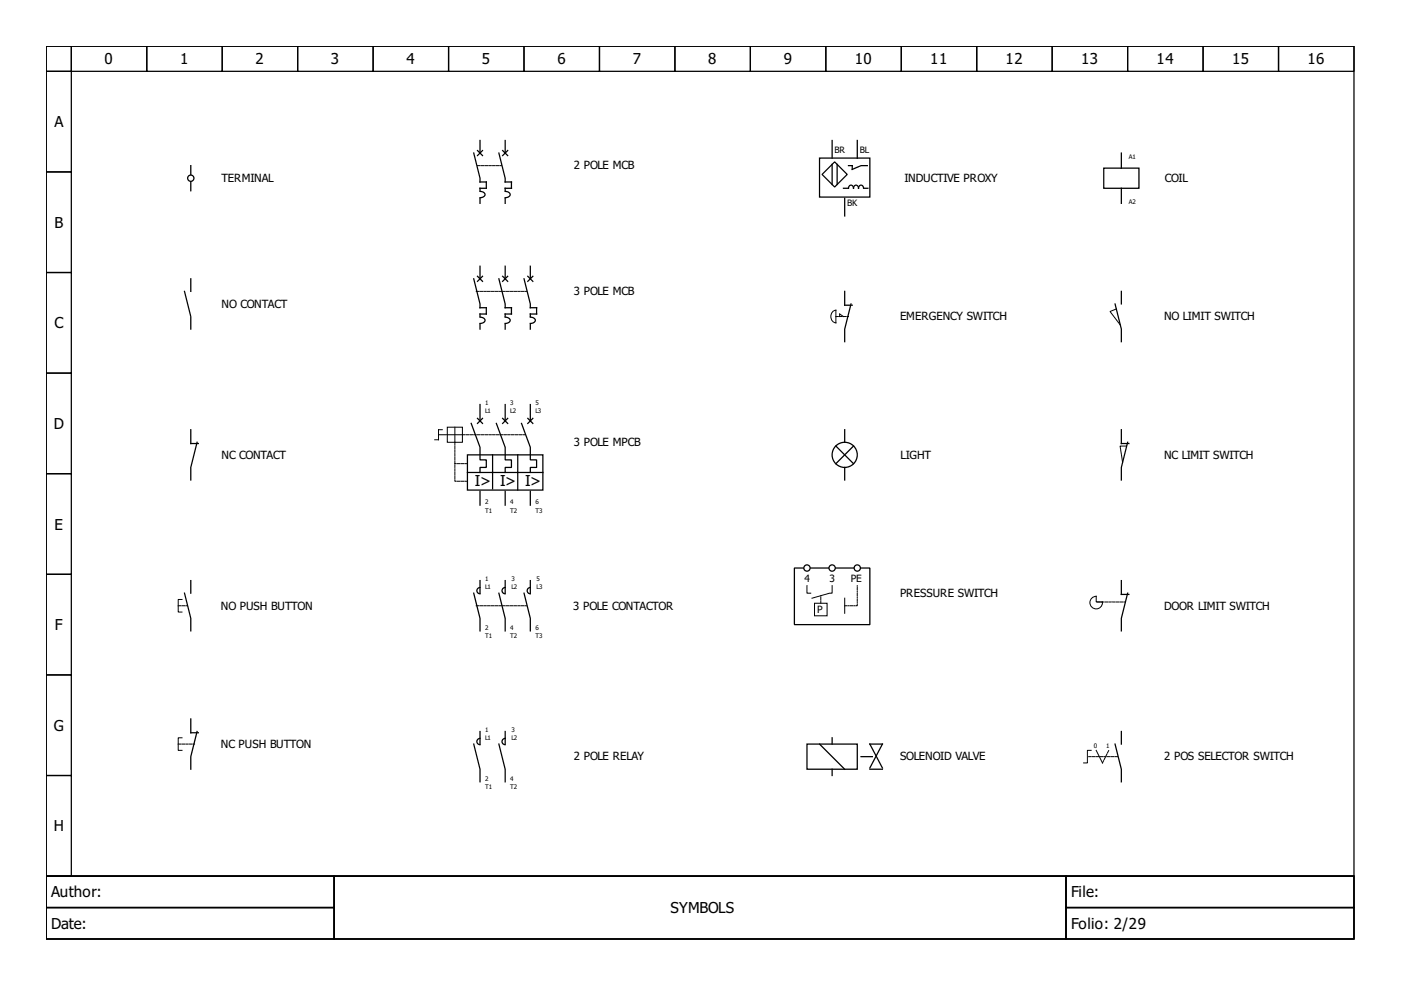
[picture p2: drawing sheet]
<svg xmlns="http://www.w3.org/2000/svg" width="297mm" height="210mm" viewBox="0 0 297 210" stroke-linecap="round" stroke-linejoin="round" font-family="sans-serif">
<g fill="none" stroke="#000" stroke-width=".27">
<path d="M9.8 9.8h277.3v176h-277.3zM9.8 9.8h5.3v5.3h-5.3zM9.8 15.1h5.3v21.4h-5.3zM15.1 9.8h16v5.3h-16zM31.1 9.8h16v5.3h-16zM47.1 9.8h16v5.3h-16zM63.1 9.8h16v5.3h-16zM79.1 9.8h16v5.3h-16zM95.1 9.8h16v5.3h-16zM111.1 9.8h16v5.3h-16zM127.1 9.8h16v5.3h-16zM143.1 9.8h16v5.3h-16z"/>
<path d="M159.1 9.8h16v5.3h-16zM175.1 9.8h16v5.3h-16zM191.1 9.8h16v5.3h-16zM207.1 9.8h16v5.3h-16zM223.1 9.8h16v5.3h-16zM239.1 9.8h16v5.3h-16zM255.1 9.8h16v5.3h-16zM271.1 9.8h16v5.3h-16zM9.8 36.5h5.3v21.3h-5.3zM40.5 35.1v1.9M40.5 38.6v1.9M100.4 32.5l1.4 5.3v.8h1.3v1.3h-1.3v.6"/>
<path d="M101.2 31.9l1.1 1.1M101.8 29.8v2.7M102.3 31.9l-1.1 1.1M105.8 32.5l1.3 5.3v.8h1.3v1.3h-1.3v.6M106.6 31.9l1 1.1M107.1 29.8v2.7M107.6 31.9l-1 1.1M173.8 33.5h10.6v8.3h-10.6zM176.4 29.8v3.7M176.4 34.9v4.2M177 34.3l2.6 2.7-2.6 2.7-2.7-2.7zM177.5 34.9v4.2"/>
<path d="M178.8 39.9h1.1a.55 .55 0 0 1 .5-.6 .55 .55 0 0 1 .6 .6 .55 .55 0 0 1 .5-.6 .55 .55 0 0 1 .5 .6 .55 .55 0 0 1 .6-.6 .55 .55 0 0 1 .5 .6M179.9 35.1h.8v.8l1.9-.8h1.3M181.8 29.8v3.7M183.2 39.9h.8M234 35.7h7.5v4.2h-7.5zM237.7 32.5v3.2M237.7 39.9v3.2M9.8 57.8h5.3v21.3h-5.3zM40.5 59.1v2.7M100.4 59.1l1.4 5.3v.8h1.3v1.4h-1.3v.5M101.2 58.6l1.1 1M101.8 40.6a.8 .8 0 0 1 1 .9l-.6 .4h-.4"/>
<path d="M101.8 42.1v1M101.8 56.4v2.7M102.3 58.6l-1.1 1M105.8 59.1l1.3 5.3v.8h1.3v1.4h-1.3v.5M106.6 58.6l1 1M107.1 40.6a.8 .8 0 0 1 1 .9l-.6 .4h-.4M107.1 42.1v1M107.1 56.4v2.7M107.6 58.6l-1 1M111.1 59.1l1.3 5.3v.8h1.4v1.4h-1.4v.5M111.9 58.6l1.1 1M112.4 56.4v2.7"/>
<path d="M113 58.6l-1.1 1M179.1 42.1v3.7M9.8 79.1h5.3v21.3h-5.3zM39.1 61.8l1.4 5.3v2.7M101.8 67.2a.8 .8 0 0 1 1 1l-.6 .3-.4 .1M101.8 68.7v1.1M107.1 67.2a.8 .8 0 0 1 1 1l-.6 .3-.4 .1M107.1 68.7v1.1M112.4 67.2a.8 .8 0 0 1 1 1l-.5 .3-.5 .1M112.4 68.7v1.1M179.1 61.8v2.9h1.6M180.4 64.4l-1.3 5.4v2.6"/>
<path d="M236.4 64.4l1.3 5.4v2.6M237.7 61.8v2.6M40.5 91.1v2.9h1.6M41.8 93.8l-1.3 5.3v2.7M99.1 96.4h16v7.5h-16zM99.9 89.8l1.9 5v2.7h1.3v1.6h-1.3v1.1M101.2 88.7l1.1 1.1M101.8 85.8v3.4M102.3 88.7l-1.1 1.1M104.4 96.4v7.2M105.2 89.8l1.9 5v2.7h1.3v1.6h-1.3v1.1M106.6 88.7l1 1.1"/>
<path d="M107.1 85.8v3.4M107.6 88.7l-1 1.1M109.8 96.4v7.5M110.6 89.8l1.8 5v2.7h1.4v1.6h-1.4v1.1M111.9 88.7l1.1 1.1M112.4 85.8v3.4M113 88.7l-1.1 1.1M177.2 94.6l3.8 3.7M179.1 91.1v2.7M179.1 99.1v2.7M181 94.6l-3.8 3.7M237.7 91.1v2.9h1.6"/>
<path d="M239.1 93.8l-1.4 5.3v2.7M9.8 100.4h5.3v21.4h-5.3zM99.1 100.2h16M101.8 104.2v2.9M107.1 104.2v2.9M112.4 104.2v2.9M9.8 121.8h5.3v21.3h-5.3zM39.1 125.8l1.4 5.3v2.7M40.5 123.1v2.7M100.4 125.8l1.4 5.3v2.7M101.8 124.6a.67 .67 0 0 0-.7 .6 .67 .67 0 0 0 .7 .7M101.8 123.1v2.7"/>
<path d="M105.8 125.8l1.3 5.3v2.7M107.1 124.6a.67 .67 0 0 0-.7 .6 .67 .67 0 0 0 .7 .7M107.1 123.1v2.7M111.1 125.8l1.3 5.3v2.7M112.4 124.6a.67 .67 0 0 0-.6 .6 .67 .67 0 0 0 .6 .7M112.4 123.1v2.7M170.3 120.4h-1.9v12h16v-12h-1.8M171.9 120.4h3.7M177.2 120.4h3.8M237.7 123.1v2.9h1.6M239.1 125.8l-1.4 5.3v2.7M9.8 143.1h5.3v21.3h-5.3z"/>
<path d="M40.5 152.4v3h1.6M41.8 155.1l-1.3 5.3v2.7M100.4 157.8l1.4 5.3v2.7M101.8 156.6a.67 .67 0 0 0-.7 .6 .67 .67 0 0 0 .7 .7M101.8 155.1v2.7M105.8 157.8l1.3 5.3v2.7M107.1 156.6a.67 .67 0 0 0-.7 .6 .67 .67 0 0 0 .7 .7M107.1 155.1v2.7M171.1 157.8h10.7v5.3h-10.7zM173.8 157.8l5.3 5.3M176.4 156.4v1.4M236.4 157.8l1.3 5.3v2.7"/>
<path d="M237.7 155.1v2.7M9.8 164.4h5.3v21.4h-5.3zM176.4 163.1v1.3M182.6 160.4h2.4M184.4 162.8l2.7-5h-2.7l2.7 5M184.4 163.1h2.7M9.8 185.8h277.3v13.3h-277.3zM9.8 185.8h61v6.6h-61zM9.8 192.4h61v6.7h-61zM70.8 185.8h155.2v13.3h-155.2zM226 185.8h61.1v6.6h-61.1zM226 192.4h61.1v6.7h-61.1z"/>
<circle cx="40.5" cy="37.8" r=".67"/>
<circle cx="179.1" cy="96.4" r="2.67"/>
<circle cx="171.1" cy="120.4" r=".67"/>
<circle cx="176.4" cy="120.4" r=".67"/>
<circle cx="181.8" cy="120.4" r=".67"/>
</g>
<g fill="none" stroke="#000" stroke-width=".21" stroke-dasharray=".5 .3">
<path d="M101.2 35.1h5.1M101 61.8h10.6M177.2 67.1h2.7M98 92.2h13.4M99.1 98.3h-2.7M99.1 102h-2.7v-8.2M37.8 128.4h1.9M101 128.4h10.6M174 127.9v-1.6M232.7 127.6h5.8M37.8 157.8h3.5M233.7 161.8l1.4-2.7"/>
<path d="M236.9 160.4h-6.4"/>
</g>
<g fill="none" stroke="#000" stroke-width=".21">
<path d="M176.6 66l.6-.2v2.6a1.41 1.41 0 0 1-.6-2.4zM178 67.1v-.5l.8 .5M236.7 65.5l-1.4 .5 2.2 2.8M93 92.2h5M93.8 91.1h-.8v2.1h-.8M94.8 90.6h3.2v3.2h-3.2zM96.4 90.6v3.2M238.8 94.6h-1.3l.5 3.4M38.6 127.1h-.8v2.7h.8M171.1 124.2v1.6h.8M172.7 127.9h2.7v2.7h-2.7zM176.4 124.2v1.6h-.5l-3.7 1"/>
<path d="M179.1 126.8v3.2M231.3 127l.7-.5 .4-.1v1.2h1.3a1.34 1.34 0 0 1-1.6 1.5 1.34 1.34 0 0 1-.8-2.1zM38.6 156.4h-.8v2.7h.8M231.3 159.1h-.8v2.7h-.8M232.4 159.1l1.3 2.7"/>
</g>
<path d="M179.1 128.4h2.7v-4.2" fill="none" stroke="#000" stroke-width=".21" stroke-dasharray=".5 .3 .1 .3"/>
<g font-size="3.2">
<text x="22.2" y="13.7">0</text>
<text x="38.2" y="13.7">1</text>
<text x="54.2" y="13.7">2</text>
<text x="70.2" y="13.7">3</text>
<text x="86.2" y="13.7">4</text>
<text x="102.2" y="13.7">5</text>
<text x="118.2" y="13.7">6</text>
<text x="134.2" y="13.7">7</text>
<text x="150.2" y="13.7">8</text>
<text x="166.2" y="13.7">9</text>
<text x="181.2" y="13.7">10</text>
<text x="197.2" y="13.7">11</text>
<text x="213.2" y="13.7">12</text>
<text x="229.2" y="13.7">13</text>
<text x="245.2" y="13.7">14</text>
<text x="261.2" y="13.7">15</text>
<text x="277.2" y="13.7">16</text>
<text x="11.5" y="27">A</text>
<text x="11.5" y="48.3">B</text>
<text x="11.5" y="69.6">C</text>
<text x="11.4" y="91">D</text>
<text x="100.7" y="103.1">I&gt;</text>
<text x="106" y="103.1">I&gt;</text>
<text x="111.4" y="103.1">I&gt;</text>
<text x="11.5" y="112.3">E</text>
<text x="11.7" y="133.6">F</text>
<text x="11.4" y="155">G</text>
<text x="11.4" y="176.3">H</text>
<text x="10.9" y="190.3">Author:</text>
<text x="227.1" y="190.3">File:</text>
<text x="10.9" y="197">Date:</text>
<text x="142.2" y="193.6">SYMBOLS</text>
<text x="227.1" y="197">Folio: 2/29</text>
</g>
<g font-size="2.4">
<text x="121.6" y="35.9">2 POLE MCB</text>
<text x="47" y="38.6">TERMINAL</text>
<text x="191.8" y="38.6">INDUCTIVE PROXY</text>
<text x="246.9" y="38.6">COIL</text>
<text x="47" y="65.2">NO CONTACT</text>
<text x="121.6" y="62.6">3 POLE MCB</text>
<text x="190.8" y="67.9">EMERGENCY SWITCH</text>
<text x="246.8" y="67.9">NO LIMIT SWITCH</text>
<text x="121.6" y="94.6">3 POLE MPCB</text>
<text x="47" y="97.2">NC CONTACT</text>
<text x="191" y="97.2">LIGHT</text>
<text x="246.8" y="97.2">NC LIMIT SWITCH</text>
<text x="46.8" y="129.2">NO PUSH BUTTON</text>
<text x="121.5" y="129.2">3 POLE CONTACTOR</text>
<text x="190.8" y="126.6">PRESSURE SWITCH</text>
<text x="246.8" y="129.2">DOOR LIMIT SWITCH</text>
<text x="46.8" y="158.6">NC PUSH BUTTON</text>
<text x="121.6" y="161.2">2 POLE RELAY</text>
<text x="190.8" y="161.2">SOLENOID VALVE</text>
<text x="246.8" y="161.2">2 POS SELECTOR SWITCH</text>
</g>
<g font-size="2.1">
<text x="170.6" y="123.4">4</text>
<text x="175.9" y="123.4">3</text>
<text x="180.4" y="123.4">PE</text>
<text x="173.2" y="130">P</text>
</g>
<g font-size="1.9">
<text x="177" y="32.5">BR</text>
<text x="182.3" y="32.5">BL</text>
<text x="179.6" y="43.6">BK</text>
</g>
<g font-size="1.3">
<text x="239.3" y="33.6">A1</text>
<text x="239.3" y="43.2">A2</text>
<text x="102.8" y="85.8">1</text>
<text x="102.8" y="87.6">L1</text>
<text x="108.2" y="85.8">3</text>
<text x="108.2" y="87.6">L2</text>
<text x="113.5" y="85.8">5</text>
<text x="113.5" y="87.6">L3</text>
<text x="102.8" y="106.8">2</text>
<text x="108.2" y="106.8">4</text>
<text x="113.5" y="106.8">6</text>
<text x="102.8" y="108.7">T1</text>
<text x="108.2" y="108.7">T2</text>
<text x="113.5" y="108.7">T3</text>
<text x="102.8" y="123.1">1</text>
<text x="102.8" y="125">L1</text>
<text x="108.4" y="123.1">3</text>
<text x="108.4" y="125">L2</text>
<text x="113.8" y="123.1">5</text>
<text x="113.8" y="125">L3</text>
<text x="102.8" y="133.5">2</text>
<text x="102.8" y="135.4">T1</text>
<text x="108.2" y="133.5">4</text>
<text x="108.2" y="135.4">T2</text>
<text x="113.5" y="133.5">6</text>
<text x="113.5" y="135.4">T3</text>
<text x="102.8" y="155.1">1</text>
<text x="108.4" y="155.1">3</text>
<text x="102.8" y="157">L1</text>
<text x="108.4" y="157">L2</text>
<text x="231.9" y="158.7">0</text>
<text x="234.5" y="158.7">1</text>
<text x="102.8" y="165.5">2</text>
<text x="102.8" y="167.4">T1</text>
<text x="108.2" y="165.5">4</text>
<text x="108.2" y="167.4">T2</text>
</g>
</svg>
